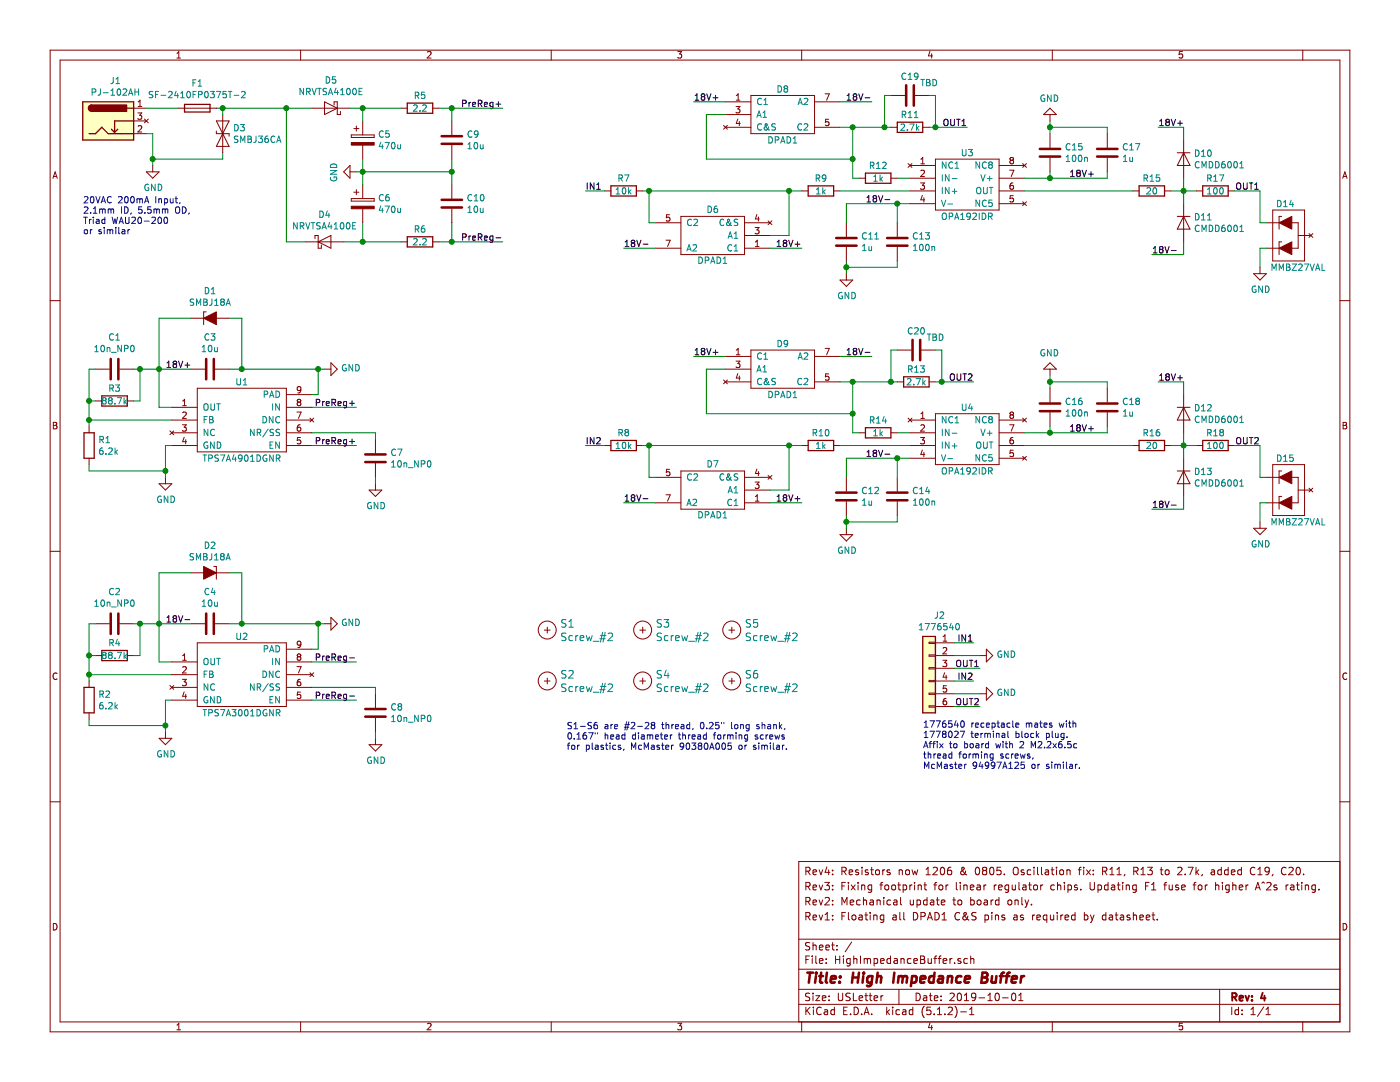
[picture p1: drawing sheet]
EESchema Schematic File Version 4
LIBS:HighImpedanceBuffer-cache
EELAYER 29 0
EELAYER END
$Descr USLetter 11000 8500
encoding utf-8
Sheet 1 1
Title "High Impedance Buffer"
Date "2019-10-01"
Rev "4"
Comp ""
Comment1 "Rev1: Floating all DPAD1 C&S pins as required by datasheet."
Comment2 "Rev2: Mechanical update to board only."
Comment3 "Rev3: Fixing footprint for linear regulator chips. Updating F1 fuse for higher A^2s rating."
Comment4 "Rev4: Resistors now 1206 & 0805. Oscillation fix: R11, R13 to 2.7k, added C19, C20."
$EndDescr
$Comp
L HighImpedanceBuffer:PJ-102AH J1
U 1 1
P 850 950
F 0 "J1" H 907 1267 50  0000 C CNN
F 1 "PJ-102AH" H 907 1176 50  0000 C CNN
F 2 "HighImpedanceBuffer:PJ-102AH" H 900 910 50  0001 C CNN
F 3 "~" H 900 910 50  0001 C CNN
	1    850  950 
	1    0    0    -1  
$EndComp
$Comp
L HighImpedanceBuffer:GND #PWR01
U 1 1
P 1200 1300
F 0 "#PWR01" H 1200 1050 50  0001 C CNN
F 1 "GND" H 1205 1127 50  0000 C CNN
F 2 "" H 1200 1300 50  0001 C CNN
F 3 "" H 1200 1300 50  0001 C CNN
	1    1200 1300
	1    0    0    -1  
$EndComp
Wire Wire Line
	1150 1050 1200 1050
Wire Wire Line
	1200 1050 1200 1250
Wire Wire Line
	1150 850  1400 850 
$Comp
L HighImpedanceBuffer:SMBJ36CA D3
U 1 1
P 1750 1050
F 0 "D3" V 1704 1129 50  0000 L CNN
F 1 "SMBJ36CA" V 1795 1129 50  0000 L CNN
F 2 "HighImpedanceBuffer:D_SMB_Bidir" H 1750 1050 50  0001 C CNN
F 3 "~" H 1750 1050 50  0001 C CNN
	1    1750 1050
	0    1    1    0   
$EndComp
Wire Wire Line
	1200 1250 1750 1250
Wire Wire Line
	1750 1250 1750 1200
Connection ~ 1200 1250
Wire Wire Line
	1200 1250 1200 1300
Wire Wire Line
	1700 850  1750 850 
Wire Wire Line
	1750 850  1750 900 
$Comp
L HighImpedanceBuffer:NRVTSA4100E D5
U 1 1
P 2600 850
F 0 "D5" H 2600 634 50  0000 C CNN
F 1 "NRVTSA4100E" H 2600 725 50  0000 C CNN
F 2 "HighImpedanceBuffer:D_SMA" H 2600 850 50  0001 C CNN
F 3 "~" H 2600 850 50  0001 C CNN
	1    2600 850 
	-1   0    0    1   
$EndComp
Wire Wire Line
	1750 850  2250 850 
Connection ~ 1750 850 
$Comp
L HighImpedanceBuffer:CP C5
U 1 1
P 2850 1100
F 0 "C5" H 2968 1146 50  0000 L CNN
F 1 "470u" H 2968 1055 50  0000 L CNN
F 2 "HighImpedanceBuffer:TG_J16" H 2888 950 50  0001 C CNN
F 3 "~" H 2850 1100 50  0001 C CNN
	1    2850 1100
	1    0    0    -1  
$EndComp
Wire Wire Line
	2750 850  2850 850 
Wire Wire Line
	2850 850  2850 950 
$Comp
L HighImpedanceBuffer:CP C6
U 1 1
P 2850 1600
F 0 "C6" H 2968 1646 50  0000 L CNN
F 1 "470u" H 2968 1555 50  0000 L CNN
F 2 "HighImpedanceBuffer:TG_J16" H 2888 1450 50  0001 C CNN
F 3 "~" H 2850 1600 50  0001 C CNN
	1    2850 1600
	1    0    0    -1  
$EndComp
$Comp
L HighImpedanceBuffer:GND #PWR06
U 1 1
P 2800 1350
F 0 "#PWR06" H 2800 1100 50  0001 C CNN
F 1 "GND" H 2805 1177 50  0000 C CNN
F 2 "" H 2800 1350 50  0001 C CNN
F 3 "" H 2800 1350 50  0001 C CNN
	1    2800 1350
	0    1    1    0   
$EndComp
$Comp
L HighImpedanceBuffer:NRVTSA4100E D4
U 1 1
P 2550 1900
F 0 "D4" H 2550 2116 50  0000 C CNN
F 1 "NRVTSA4100E" H 2550 2025 50  0000 C CNN
F 2 "HighImpedanceBuffer:D_SMA" H 2550 1900 50  0001 C CNN
F 3 "~" H 2550 1900 50  0001 C CNN
	1    2550 1900
	1    0    0    -1  
$EndComp
Wire Wire Line
	2850 1750 2850 1900
Wire Wire Line
	2850 1900 2700 1900
Wire Wire Line
	2400 1900 2250 1900
Wire Wire Line
	2250 1900 2250 850 
Connection ~ 2250 850 
Wire Wire Line
	2250 850  2450 850 
$Comp
L HighImpedanceBuffer:R R5
U 1 1
P 3300 850
F 0 "R5" V 3200 850 50  0000 C CNN
F 1 "2.2" V 3300 850 50  0000 C CNN
F 2 "HighImpedanceBuffer:R_1206" V 3230 850 50  0001 C CNN
F 3 "~" H 3300 850 50  0001 C CNN
	1    3300 850 
	0    1    1    0   
$EndComp
$Comp
L HighImpedanceBuffer:R R6
U 1 1
P 3300 1900
F 0 "R6" V 3200 1900 50  0000 C CNN
F 1 "2.2" V 3300 1900 50  0000 C CNN
F 2 "HighImpedanceBuffer:R_1206" V 3230 1900 50  0001 C CNN
F 3 "~" H 3300 1900 50  0001 C CNN
	1    3300 1900
	0    1    1    0   
$EndComp
Wire Wire Line
	3150 850  2850 850 
Connection ~ 2850 850 
Wire Wire Line
	3150 1900 2850 1900
Connection ~ 2850 1900
$Comp
L HighImpedanceBuffer:C C9
U 1 1
P 3550 1100
F 0 "C9" H 3665 1146 50  0000 L CNN
F 1 "10u" H 3665 1055 50  0000 L CNN
F 2 "HighImpedanceBuffer:C_2220" H 3588 950 50  0001 C CNN
F 3 "~" H 3550 1100 50  0001 C CNN
	1    3550 1100
	1    0    0    -1  
$EndComp
Wire Wire Line
	3450 850  3550 850 
Wire Wire Line
	3550 850  3550 950 
$Comp
L HighImpedanceBuffer:C C10
U 1 1
P 3550 1600
F 0 "C10" H 3665 1646 50  0000 L CNN
F 1 "10u" H 3665 1555 50  0000 L CNN
F 2 "HighImpedanceBuffer:C_2220" H 3588 1450 50  0001 C CNN
F 3 "~" H 3550 1600 50  0001 C CNN
	1    3550 1600
	1    0    0    -1  
$EndComp
Wire Wire Line
	3450 1900 3550 1900
Wire Wire Line
	3550 1900 3550 1750
$Comp
L HighImpedanceBuffer:TPS7A4901DGNR U1
U 1 1
P 1900 3350
F 0 "U1" H 1900 3700 50  0000 C CNN
F 1 "TPS7A4901DGNR" H 1900 3100 50  0000 C CNN
F 2 "HighImpedanceBuffer:MSOP-8-EP" H 1900 3350 50  0001 C CNN
F 3 "" H 1900 3350 50  0001 C CNN
	1    1900 3350
	1    0    0    -1  
$EndComp
Text Label 3950 850  2    50   ~ 0
PreReg+
Wire Wire Line
	3550 850  3950 850 
Connection ~ 3550 850 
Wire Wire Line
	3550 1900 3950 1900
Connection ~ 3550 1900
Text Label 3950 1900 2    50   ~ 0
PreReg-
$Comp
L HighImpedanceBuffer:C C7
U 1 1
P 2950 3600
F 0 "C7" H 3065 3646 50  0000 L CNN
F 1 "10n_NP0" H 3065 3555 50  0000 L CNN
F 2 "HighImpedanceBuffer:C_0603_HandSoldering" H 2988 3450 50  0001 C CNN
F 3 "~" H 2950 3600 50  0001 C CNN
	1    2950 3600
	1    0    0    -1  
$EndComp
Wire Wire Line
	2450 3500 2800 3500
Text Label 2800 3500 2    50   ~ 0
PreReg+
Wire Wire Line
	2450 3400 2950 3400
Wire Wire Line
	2950 3400 2950 3450
$Comp
L HighImpedanceBuffer:GND #PWR07
U 1 1
P 2950 3800
F 0 "#PWR07" H 2950 3550 50  0001 C CNN
F 1 "GND" H 2955 3627 50  0000 C CNN
F 2 "" H 2950 3800 50  0001 C CNN
F 3 "" H 2950 3800 50  0001 C CNN
	1    2950 3800
	1    0    0    -1  
$EndComp
Wire Wire Line
	2950 3750 2950 3800
Wire Wire Line
	2450 3200 2800 3200
Text Label 2800 3200 2    50   ~ 0
PreReg+
$Comp
L HighImpedanceBuffer:GND #PWR02
U 1 1
P 1300 3750
F 0 "#PWR02" H 1300 3500 50  0001 C CNN
F 1 "GND" H 1305 3577 50  0000 C CNN
F 2 "" H 1300 3750 50  0001 C CNN
F 3 "" H 1300 3750 50  0001 C CNN
	1    1300 3750
	1    0    0    -1  
$EndComp
Wire Wire Line
	1350 3500 1300 3500
Wire Wire Line
	1300 3500 1300 3700
$Comp
L HighImpedanceBuffer:R R3
U 1 1
P 900 3150
F 0 "R3" V 800 3150 50  0000 C CNN
F 1 "88.7k" V 900 3150 50  0000 C CNN
F 2 "HighImpedanceBuffer:R_0603_HandSoldering" V 830 3150 50  0001 C CNN
F 3 "~" H 900 3150 50  0001 C CNN
	1    900  3150
	0    1    1    0   
$EndComp
$Comp
L HighImpedanceBuffer:C C1
U 1 1
P 900 2900
F 0 "C1" V 648 2900 50  0000 C CNN
F 1 "10n_NP0" V 739 2900 50  0000 C CNN
F 2 "HighImpedanceBuffer:C_0603_HandSoldering" H 938 2750 50  0001 C CNN
F 3 "~" H 900 2900 50  0001 C CNN
	1    900  2900
	0    1    1    0   
$EndComp
Wire Wire Line
	1350 3200 1250 3200
Wire Wire Line
	1250 3200 1250 2900
Wire Wire Line
	1250 2900 1100 2900
Wire Wire Line
	1050 3150 1100 3150
Wire Wire Line
	1100 3150 1100 2900
Connection ~ 1100 2900
Wire Wire Line
	1100 2900 1050 2900
Wire Wire Line
	750  2900 700  2900
Wire Wire Line
	700  2900 700  3150
Wire Wire Line
	700  3300 1350 3300
Wire Wire Line
	750  3150 700  3150
Connection ~ 700  3150
Wire Wire Line
	700  3150 700  3300
$Comp
L HighImpedanceBuffer:R R1
U 1 1
P 700 3500
F 0 "R1" H 770 3546 50  0000 L CNN
F 1 "6.2k" H 770 3455 50  0000 L CNN
F 2 "HighImpedanceBuffer:R_0603_HandSoldering" V 630 3500 50  0001 C CNN
F 3 "~" H 700 3500 50  0001 C CNN
	1    700  3500
	1    0    0    -1  
$EndComp
Wire Wire Line
	700  3300 700  3350
Connection ~ 700  3300
Wire Wire Line
	700  3650 700  3700
Wire Wire Line
	700  3700 1300 3700
Connection ~ 1300 3700
Wire Wire Line
	1300 3700 1300 3750
$Comp
L HighImpedanceBuffer:C C3
U 1 1
P 1650 2900
F 0 "C3" V 1398 2900 50  0000 C CNN
F 1 "10u" V 1489 2900 50  0000 C CNN
F 2 "HighImpedanceBuffer:C_2220" H 1688 2750 50  0001 C CNN
F 3 "~" H 1650 2900 50  0001 C CNN
	1    1650 2900
	0    1    1    0   
$EndComp
$Comp
L HighImpedanceBuffer:GND #PWR04
U 1 1
P 2550 2900
F 0 "#PWR04" H 2550 2650 50  0001 C CNN
F 1 "GND" V 2555 2772 50  0000 R CNN
F 2 "" H 2550 2900 50  0001 C CNN
F 3 "" H 2550 2900 50  0001 C CNN
	1    2550 2900
	0    -1   -1   0   
$EndComp
Wire Wire Line
	2550 2900 2500 2900
Wire Wire Line
	1500 2900 1250 2900
Connection ~ 1250 2900
Text Label 1300 2900 0    50   ~ 0
18V+
$Comp
L HighImpedanceBuffer:C C8
U 1 1
P 2950 5600
F 0 "C8" H 3065 5646 50  0000 L CNN
F 1 "10n_NP0" H 3065 5555 50  0000 L CNN
F 2 "HighImpedanceBuffer:C_0603_HandSoldering" H 2988 5450 50  0001 C CNN
F 3 "~" H 2950 5600 50  0001 C CNN
	1    2950 5600
	1    0    0    -1  
$EndComp
Wire Wire Line
	2450 5500 2800 5500
Text Label 2800 5500 2    50   ~ 0
PreReg-
Wire Wire Line
	2450 5400 2950 5400
Wire Wire Line
	2950 5400 2950 5450
$Comp
L HighImpedanceBuffer:GND #PWR08
U 1 1
P 2950 5800
F 0 "#PWR08" H 2950 5550 50  0001 C CNN
F 1 "GND" H 2955 5627 50  0000 C CNN
F 2 "" H 2950 5800 50  0001 C CNN
F 3 "" H 2950 5800 50  0001 C CNN
	1    2950 5800
	1    0    0    -1  
$EndComp
Wire Wire Line
	2950 5750 2950 5800
Wire Wire Line
	2450 5200 2800 5200
Text Label 2800 5200 2    50   ~ 0
PreReg-
$Comp
L HighImpedanceBuffer:GND #PWR03
U 1 1
P 1300 5750
F 0 "#PWR03" H 1300 5500 50  0001 C CNN
F 1 "GND" H 1305 5577 50  0000 C CNN
F 2 "" H 1300 5750 50  0001 C CNN
F 3 "" H 1300 5750 50  0001 C CNN
	1    1300 5750
	1    0    0    -1  
$EndComp
Wire Wire Line
	1350 5500 1300 5500
Wire Wire Line
	1300 5500 1300 5700
$Comp
L HighImpedanceBuffer:R R4
U 1 1
P 900 5150
F 0 "R4" V 800 5150 50  0000 C CNN
F 1 "88.7k" V 900 5150 50  0000 C CNN
F 2 "HighImpedanceBuffer:R_0603_HandSoldering" V 830 5150 50  0001 C CNN
F 3 "~" H 900 5150 50  0001 C CNN
	1    900  5150
	0    1    1    0   
$EndComp
$Comp
L HighImpedanceBuffer:C C2
U 1 1
P 900 4900
F 0 "C2" V 648 4900 50  0000 C CNN
F 1 "10n_NP0" V 739 4900 50  0000 C CNN
F 2 "HighImpedanceBuffer:C_0603_HandSoldering" H 938 4750 50  0001 C CNN
F 3 "~" H 900 4900 50  0001 C CNN
	1    900  4900
	0    1    1    0   
$EndComp
Wire Wire Line
	1350 5200 1250 5200
Wire Wire Line
	1250 5200 1250 4900
Wire Wire Line
	1250 4900 1100 4900
Wire Wire Line
	1050 5150 1100 5150
Wire Wire Line
	1100 5150 1100 4900
Connection ~ 1100 4900
Wire Wire Line
	1100 4900 1050 4900
Wire Wire Line
	750  4900 700  4900
Wire Wire Line
	700  4900 700  5150
Wire Wire Line
	700  5300 1350 5300
Wire Wire Line
	750  5150 700  5150
Connection ~ 700  5150
Wire Wire Line
	700  5150 700  5300
$Comp
L HighImpedanceBuffer:R R2
U 1 1
P 700 5500
F 0 "R2" H 770 5546 50  0000 L CNN
F 1 "6.2k" H 770 5455 50  0000 L CNN
F 2 "HighImpedanceBuffer:R_0603_HandSoldering" V 630 5500 50  0001 C CNN
F 3 "~" H 700 5500 50  0001 C CNN
	1    700  5500
	1    0    0    -1  
$EndComp
Wire Wire Line
	700  5300 700  5350
Connection ~ 700  5300
Wire Wire Line
	700  5650 700  5700
Wire Wire Line
	700  5700 1300 5700
Connection ~ 1300 5700
Wire Wire Line
	1300 5700 1300 5750
$Comp
L HighImpedanceBuffer:C C4
U 1 1
P 1650 4900
F 0 "C4" V 1398 4900 50  0000 C CNN
F 1 "10u" V 1489 4900 50  0000 C CNN
F 2 "HighImpedanceBuffer:C_2220" H 1688 4750 50  0001 C CNN
F 3 "~" H 1650 4900 50  0001 C CNN
	1    1650 4900
	0    1    1    0   
$EndComp
$Comp
L HighImpedanceBuffer:GND #PWR05
U 1 1
P 2550 4900
F 0 "#PWR05" H 2550 4650 50  0001 C CNN
F 1 "GND" V 2555 4772 50  0000 R CNN
F 2 "" H 2550 4900 50  0001 C CNN
F 3 "" H 2550 4900 50  0001 C CNN
	1    2550 4900
	0    -1   -1   0   
$EndComp
Wire Wire Line
	2550 4900 2500 4900
Wire Wire Line
	1500 4900 1250 4900
Connection ~ 1250 4900
Text Label 1300 4900 0    50   ~ 0
18V-
Text Notes 650  1850 0    50   ~ 0
20VAC 200mA Input,\n2.1mm ID, 5.5mm OD,\nTriad WAU20-200\nor similar
$Comp
L HighImpedanceBuffer:OPA192IDR U3
U 1 1
P 7600 1450
F 0 "U3" H 7600 1700 50  0000 C CNN
F 1 "OPA192IDR" H 7600 1200 50  0000 C CNN
F 2 "HighImpedanceBuffer:SOIC-8_3.9x4.9mm_Pitch1.27mm" H 7600 1450 50  0001 C CNN
F 3 "" H 7600 1450 50  0001 C CNN
	1    7600 1450
	1    0    0    -1  
$EndComp
$Comp
L HighImpedanceBuffer:SMBJ18A D1
U 1 1
P 1650 2500
F 0 "D1" H 1650 2716 50  0000 C CNN
F 1 "SMBJ18A" H 1650 2625 50  0000 C CNN
F 2 "HighImpedanceBuffer:D_SMB" H 1650 2500 50  0001 C CNN
F 3 "~" H 1650 2500 50  0001 C CNN
	1    1650 2500
	1    0    0    -1  
$EndComp
Wire Wire Line
	1500 2500 1250 2500
Wire Wire Line
	1250 2500 1250 2900
Wire Wire Line
	1800 2500 1900 2500
Wire Wire Line
	1900 2500 1900 2900
Connection ~ 1900 2900
Wire Wire Line
	1900 2900 1800 2900
$Comp
L HighImpedanceBuffer:SMBJ18A D2
U 1 1
P 1650 4500
F 0 "D2" H 1650 4716 50  0000 C CNN
F 1 "SMBJ18A" H 1650 4625 50  0000 C CNN
F 2 "HighImpedanceBuffer:D_SMB" H 1650 4500 50  0001 C CNN
F 3 "~" H 1650 4500 50  0001 C CNN
	1    1650 4500
	-1   0    0    -1  
$EndComp
Wire Wire Line
	1500 4500 1250 4500
Wire Wire Line
	1250 4500 1250 4900
Wire Wire Line
	1800 4500 1900 4500
Wire Wire Line
	1900 4500 1900 4900
Connection ~ 1900 4900
Wire Wire Line
	1900 4900 1800 4900
$Comp
L HighImpedanceBuffer:C C13
U 1 1
P 7050 1900
F 0 "C13" H 7165 1946 50  0000 L CNN
F 1 "100n" H 7165 1855 50  0000 L CNN
F 2 "HighImpedanceBuffer:C_0805_HandSoldering" H 7088 1750 50  0001 C CNN
F 3 "~" H 7050 1900 50  0001 C CNN
	1    7050 1900
	1    0    0    -1  
$EndComp
$Comp
L HighImpedanceBuffer:C C11
U 1 1
P 6650 1900
F 0 "C11" H 6765 1946 50  0000 L CNN
F 1 "1u" H 6765 1855 50  0000 L CNN
F 2 "HighImpedanceBuffer:C_1206" H 6688 1750 50  0001 C CNN
F 3 "~" H 6650 1900 50  0001 C CNN
	1    6650 1900
	1    0    0    -1  
$EndComp
$Comp
L HighImpedanceBuffer:GND #PWR013
U 1 1
P 6650 2150
F 0 "#PWR013" H 6650 1900 50  0001 C CNN
F 1 "GND" H 6655 1977 50  0000 C CNN
F 2 "" H 6650 2150 50  0001 C CNN
F 3 "" H 6650 2150 50  0001 C CNN
	1    6650 2150
	1    0    0    -1  
$EndComp
Wire Wire Line
	6650 2050 6650 2100
Wire Wire Line
	6650 2100 7050 2100
Wire Wire Line
	7050 2100 7050 2050
Connection ~ 6650 2100
Wire Wire Line
	6650 2100 6650 2150
Wire Wire Line
	7150 1600 7050 1600
Wire Wire Line
	6650 1600 6650 1750
Wire Wire Line
	7050 1750 7050 1600
Connection ~ 7050 1600
Wire Wire Line
	7050 1600 6650 1600
Text Label 6800 1600 0    50   ~ 0
18V-
$Comp
L HighImpedanceBuffer:C C15
U 1 1
P 8250 1200
F 0 "C15" H 8365 1246 50  0000 L CNN
F 1 "100n" H 8365 1155 50  0000 L CNN
F 2 "HighImpedanceBuffer:C_0805_HandSoldering" H 8288 1050 50  0001 C CNN
F 3 "~" H 8250 1200 50  0001 C CNN
	1    8250 1200
	1    0    0    -1  
$EndComp
$Comp
L HighImpedanceBuffer:C C17
U 1 1
P 8700 1200
F 0 "C17" H 8815 1246 50  0000 L CNN
F 1 "1u" H 8815 1155 50  0000 L CNN
F 2 "HighImpedanceBuffer:C_1206" H 8738 1050 50  0001 C CNN
F 3 "~" H 8700 1200 50  0001 C CNN
	1    8700 1200
	1    0    0    -1  
$EndComp
Wire Wire Line
	8050 1400 8250 1400
Wire Wire Line
	8700 1400 8700 1350
Wire Wire Line
	8250 1350 8250 1400
Connection ~ 8250 1400
Wire Wire Line
	8250 1400 8700 1400
$Comp
L HighImpedanceBuffer:GND #PWR017
U 1 1
P 8250 950
F 0 "#PWR017" H 8250 700 50  0001 C CNN
F 1 "GND" H 8255 777 50  0000 C CNN
F 2 "" H 8250 950 50  0001 C CNN
F 3 "" H 8250 950 50  0001 C CNN
	1    8250 950 
	-1   0    0    1   
$EndComp
Wire Wire Line
	8250 950  8250 1000
Wire Wire Line
	8250 1000 8700 1000
Wire Wire Line
	8700 1000 8700 1050
Connection ~ 8250 1000
Wire Wire Line
	8250 1000 8250 1050
Text Label 8400 1400 0    50   ~ 0
18V+
$Comp
L HighImpedanceBuffer:R R9
U 1 1
P 6450 1500
F 0 "R9" V 6350 1500 50  0000 C CNN
F 1 "1k" V 6450 1500 50  0000 C CNN
F 2 "HighImpedanceBuffer:R_0805_HandSoldering" V 6380 1500 50  0001 C CNN
F 3 "~" H 6450 1500 50  0001 C CNN
	1    6450 1500
	0    1    1    0   
$EndComp
Wire Wire Line
	6600 1500 7150 1500
$Comp
L HighImpedanceBuffer:DPAD1 D6
U 1 1
P 5600 1850
F 0 "D6" H 5600 1650 50  0000 C CNN
F 1 "DPAD1" H 5600 2050 50  0000 C CNN
F 2 "HighImpedanceBuffer:TO-78-5" H 5600 1850 50  0001 C CNN
F 3 "" H 5600 1850 50  0001 C CNN
	1    5600 1850
	-1   0    0    1   
$EndComp
Wire Wire Line
	6050 1850 6200 1850
Wire Wire Line
	6200 1850 6200 1500
Wire Wire Line
	6200 1500 6300 1500
Wire Wire Line
	6200 1500 5100 1500
Wire Wire Line
	5100 1500 5100 1750
Wire Wire Line
	5100 1750 5150 1750
Connection ~ 6200 1500
Text Label 6300 1950 2    50   ~ 0
18V+
Wire Wire Line
	6300 1950 6050 1950
Text Label 4900 1950 0    50   ~ 0
18V-
Wire Wire Line
	4900 1950 5150 1950
$Comp
L HighImpedanceBuffer:R R7
U 1 1
P 4900 1500
F 0 "R7" V 4800 1500 50  0000 C CNN
F 1 "10k" V 4900 1500 50  0000 C CNN
F 2 "HighImpedanceBuffer:R_1206" V 4830 1500 50  0001 C CNN
F 3 "~" H 4900 1500 50  0001 C CNN
	1    4900 1500
	0    1    1    0   
$EndComp
Wire Wire Line
	5050 1500 5100 1500
Connection ~ 5100 1500
Wire Wire Line
	4750 1500 4600 1500
Text Label 4600 1500 0    50   ~ 0
IN1
$Comp
L HighImpedanceBuffer:R R12
U 1 1
P 6900 1400
F 0 "R12" V 6800 1400 50  0000 C CNN
F 1 "1k" V 6900 1400 50  0000 C CNN
F 2 "HighImpedanceBuffer:R_0805_HandSoldering" V 6830 1400 50  0001 C CNN
F 3 "~" H 6900 1400 50  0001 C CNN
	1    6900 1400
	0    1    1    0   
$EndComp
Wire Wire Line
	7050 1400 7150 1400
$Comp
L HighImpedanceBuffer:DPAD1 D8
U 1 1
P 6150 900
F 0 "D8" H 6150 1100 50  0000 C CNN
F 1 "DPAD1" H 6150 700 50  0000 C CNN
F 2 "HighImpedanceBuffer:TO-78-5" H 6150 900 50  0001 C CNN
F 3 "" H 6150 900 50  0001 C CNN
	1    6150 900 
	1    0    0    -1  
$EndComp
Wire Wire Line
	6600 1000 6700 1000
Wire Wire Line
	6700 1000 6700 1250
Wire Wire Line
	6700 1400 6750 1400
Wire Wire Line
	5700 900  5550 900 
Wire Wire Line
	5550 900  5550 1250
Wire Wire Line
	5550 1250 6700 1250
Connection ~ 6700 1250
Wire Wire Line
	6700 1250 6700 1400
$Comp
L HighImpedanceBuffer:R R11
U 1 1
P 7150 1000
F 0 "R11" V 7050 1000 50  0000 C CNN
F 1 "2.7k" V 7150 1000 50  0000 C CNN
F 2 "HighImpedanceBuffer:R_1206" V 7080 1000 50  0001 C CNN
F 3 "~" H 7150 1000 50  0001 C CNN
	1    7150 1000
	0    1    1    0   
$EndComp
Wire Wire Line
	7000 1000 6950 1000
Connection ~ 6700 1000
Wire Wire Line
	7300 1000 7350 1000
Text Label 7600 1000 2    50   ~ 0
OUT1
Text Label 5450 800  0    50   ~ 0
18V+
Wire Wire Line
	5450 800  5700 800 
Text Label 6850 800  2    50   ~ 0
18V-
Wire Wire Line
	6850 800  6600 800 
$Comp
L HighImpedanceBuffer:R R15
U 1 1
P 9050 1500
F 0 "R15" V 8950 1500 50  0000 C CNN
F 1 "20" V 9050 1500 50  0000 C CNN
F 2 "HighImpedanceBuffer:R_0805_HandSoldering" V 8980 1500 50  0001 C CNN
F 3 "~" H 9050 1500 50  0001 C CNN
	1    9050 1500
	0    1    1    0   
$EndComp
Wire Wire Line
	8050 1500 8900 1500
$Comp
L HighImpedanceBuffer:CMDD6001 D10
U 1 1
P 9300 1250
F 0 "D10" V 9254 1329 50  0000 L CNN
F 1 "CMDD6001" V 9345 1329 50  0000 L CNN
F 2 "HighImpedanceBuffer:D_SOD-323_HandSoldering" H 9300 1250 50  0001 C CNN
F 3 "~" H 9300 1250 50  0001 C CNN
	1    9300 1250
	0    1    1    0   
$EndComp
$Comp
L HighImpedanceBuffer:CMDD6001 D11
U 1 1
P 9300 1750
F 0 "D11" V 9254 1829 50  0000 L CNN
F 1 "CMDD6001" V 9345 1829 50  0000 L CNN
F 2 "HighImpedanceBuffer:D_SOD-323_HandSoldering" H 9300 1750 50  0001 C CNN
F 3 "~" H 9300 1750 50  0001 C CNN
	1    9300 1750
	0    1    1    0   
$EndComp
Wire Wire Line
	9300 1600 9300 1500
Wire Wire Line
	9300 1500 9200 1500
Wire Wire Line
	9300 1500 9300 1400
Connection ~ 9300 1500
$Comp
L HighImpedanceBuffer:R R17
U 1 1
P 9550 1500
F 0 "R17" V 9450 1500 50  0000 C CNN
F 1 "100" V 9550 1500 50  0000 C CNN
F 2 "HighImpedanceBuffer:R_1206" V 9480 1500 50  0001 C CNN
F 3 "~" H 9550 1500 50  0001 C CNN
	1    9550 1500
	0    1    1    0   
$EndComp
Wire Wire Line
	9400 1500 9300 1500
$Comp
L HighImpedanceBuffer:MMBZ27VAL D14
U 1 1
P 10100 1850
F 0 "D14" H 10100 2100 50  0000 C CNN
F 1 "MMBZ27VAL" H 10000 1600 50  0000 C CNN
F 2 "HighImpedanceBuffer:SOT-23" H 10000 2100 50  0001 C CNN
F 3 "https://en.wikipedia.org/wiki/Zener_diode" H 10000 2100 50  0001 C CNN
	1    10100 1850
	-1   0    0    -1  
$EndComp
Wire Wire Line
	9700 1500 9900 1500
Wire Wire Line
	9900 1500 9900 1750
Wire Wire Line
	9900 1750 9950 1750
Wire Wire Line
	9950 1950 9900 1950
$Comp
L HighImpedanceBuffer:GND #PWR019
U 1 1
P 9900 2100
F 0 "#PWR019" H 9900 1850 50  0001 C CNN
F 1 "GND" H 9905 1927 50  0000 C CNN
F 2 "" H 9900 2100 50  0001 C CNN
F 3 "" H 9900 2100 50  0001 C CNN
	1    9900 2100
	1    0    0    -1  
$EndComp
Wire Wire Line
	9900 1950 9900 2100
Text Label 9900 1500 2    50   ~ 0
OUT1
Text Label 9050 2000 0    50   ~ 0
18V-
Wire Wire Line
	9050 2000 9300 2000
Wire Wire Line
	9300 2000 9300 1900
Text Label 9100 1000 0    50   ~ 0
18V+
Wire Wire Line
	9100 1000 9300 1000
Wire Wire Line
	9300 1000 9300 1100
$Comp
L HighImpedanceBuffer:OPA192IDR U4
U 1 1
P 7600 3450
F 0 "U4" H 7600 3700 50  0000 C CNN
F 1 "OPA192IDR" H 7600 3200 50  0000 C CNN
F 2 "HighImpedanceBuffer:SOIC-8_3.9x4.9mm_Pitch1.27mm" H 7600 3450 50  0001 C CNN
F 3 "" H 7600 3450 50  0001 C CNN
	1    7600 3450
	1    0    0    -1  
$EndComp
$Comp
L HighImpedanceBuffer:C C14
U 1 1
P 7050 3900
F 0 "C14" H 7165 3946 50  0000 L CNN
F 1 "100n" H 7165 3855 50  0000 L CNN
F 2 "HighImpedanceBuffer:C_0805_HandSoldering" H 7088 3750 50  0001 C CNN
F 3 "~" H 7050 3900 50  0001 C CNN
	1    7050 3900
	1    0    0    -1  
$EndComp
$Comp
L HighImpedanceBuffer:C C12
U 1 1
P 6650 3900
F 0 "C12" H 6765 3946 50  0000 L CNN
F 1 "1u" H 6765 3855 50  0000 L CNN
F 2 "HighImpedanceBuffer:C_1206" H 6688 3750 50  0001 C CNN
F 3 "~" H 6650 3900 50  0001 C CNN
	1    6650 3900
	1    0    0    -1  
$EndComp
$Comp
L HighImpedanceBuffer:GND #PWR014
U 1 1
P 6650 4150
F 0 "#PWR014" H 6650 3900 50  0001 C CNN
F 1 "GND" H 6655 3977 50  0000 C CNN
F 2 "" H 6650 4150 50  0001 C CNN
F 3 "" H 6650 4150 50  0001 C CNN
	1    6650 4150
	1    0    0    -1  
$EndComp
Wire Wire Line
	6650 4050 6650 4100
Wire Wire Line
	6650 4100 7050 4100
Wire Wire Line
	7050 4100 7050 4050
Connection ~ 6650 4100
Wire Wire Line
	6650 4100 6650 4150
Wire Wire Line
	7150 3600 7050 3600
Wire Wire Line
	6650 3600 6650 3750
Wire Wire Line
	7050 3750 7050 3600
Connection ~ 7050 3600
Wire Wire Line
	7050 3600 6650 3600
Text Label 6800 3600 0    50   ~ 0
18V-
$Comp
L HighImpedanceBuffer:C C16
U 1 1
P 8250 3200
F 0 "C16" H 8365 3246 50  0000 L CNN
F 1 "100n" H 8365 3155 50  0000 L CNN
F 2 "HighImpedanceBuffer:C_0805_HandSoldering" H 8288 3050 50  0001 C CNN
F 3 "~" H 8250 3200 50  0001 C CNN
	1    8250 3200
	1    0    0    -1  
$EndComp
$Comp
L HighImpedanceBuffer:C C18
U 1 1
P 8700 3200
F 0 "C18" H 8815 3246 50  0000 L CNN
F 1 "1u" H 8815 3155 50  0000 L CNN
F 2 "HighImpedanceBuffer:C_1206" H 8738 3050 50  0001 C CNN
F 3 "~" H 8700 3200 50  0001 C CNN
	1    8700 3200
	1    0    0    -1  
$EndComp
Wire Wire Line
	8050 3400 8250 3400
Wire Wire Line
	8700 3400 8700 3350
Wire Wire Line
	8250 3350 8250 3400
Connection ~ 8250 3400
Wire Wire Line
	8250 3400 8700 3400
$Comp
L HighImpedanceBuffer:GND #PWR018
U 1 1
P 8250 2950
F 0 "#PWR018" H 8250 2700 50  0001 C CNN
F 1 "GND" H 8255 2777 50  0000 C CNN
F 2 "" H 8250 2950 50  0001 C CNN
F 3 "" H 8250 2950 50  0001 C CNN
	1    8250 2950
	-1   0    0    1   
$EndComp
Wire Wire Line
	8250 2950 8250 3000
Wire Wire Line
	8250 3000 8700 3000
Wire Wire Line
	8700 3000 8700 3050
Connection ~ 8250 3000
Wire Wire Line
	8250 3000 8250 3050
Text Label 8400 3400 0    50   ~ 0
18V+
$Comp
L HighImpedanceBuffer:R R10
U 1 1
P 6450 3500
F 0 "R10" V 6350 3500 50  0000 C CNN
F 1 "1k" V 6450 3500 50  0000 C CNN
F 2 "HighImpedanceBuffer:R_0805_HandSoldering" V 6380 3500 50  0001 C CNN
F 3 "~" H 6450 3500 50  0001 C CNN
	1    6450 3500
	0    1    1    0   
$EndComp
Wire Wire Line
	6600 3500 7150 3500
$Comp
L HighImpedanceBuffer:DPAD1 D7
U 1 1
P 5600 3850
F 0 "D7" H 5600 3650 50  0000 C CNN
F 1 "DPAD1" H 5600 4050 50  0000 C CNN
F 2 "HighImpedanceBuffer:TO-78-5" H 5600 3850 50  0001 C CNN
F 3 "" H 5600 3850 50  0001 C CNN
	1    5600 3850
	-1   0    0    1   
$EndComp
Wire Wire Line
	6050 3850 6200 3850
Wire Wire Line
	6200 3850 6200 3500
Wire Wire Line
	6200 3500 6300 3500
Wire Wire Line
	6200 3500 5100 3500
Wire Wire Line
	5100 3500 5100 3750
Wire Wire Line
	5100 3750 5150 3750
Connection ~ 6200 3500
Text Label 6300 3950 2    50   ~ 0
18V+
Wire Wire Line
	6300 3950 6050 3950
Text Label 4900 3950 0    50   ~ 0
18V-
Wire Wire Line
	4900 3950 5150 3950
$Comp
L HighImpedanceBuffer:R R8
U 1 1
P 4900 3500
F 0 "R8" V 4800 3500 50  0000 C CNN
F 1 "10k" V 4900 3500 50  0000 C CNN
F 2 "HighImpedanceBuffer:R_1206" V 4830 3500 50  0001 C CNN
F 3 "~" H 4900 3500 50  0001 C CNN
	1    4900 3500
	0    1    1    0   
$EndComp
Wire Wire Line
	5050 3500 5100 3500
Connection ~ 5100 3500
Wire Wire Line
	4750 3500 4600 3500
Text Label 4600 3500 0    50   ~ 0
IN2
$Comp
L HighImpedanceBuffer:R R14
U 1 1
P 6900 3400
F 0 "R14" V 6800 3400 50  0000 C CNN
F 1 "1k" V 6900 3400 50  0000 C CNN
F 2 "HighImpedanceBuffer:R_0805_HandSoldering" V 6830 3400 50  0001 C CNN
F 3 "~" H 6900 3400 50  0001 C CNN
	1    6900 3400
	0    1    1    0   
$EndComp
Wire Wire Line
	7050 3400 7150 3400
$Comp
L HighImpedanceBuffer:DPAD1 D9
U 1 1
P 6150 2900
F 0 "D9" H 6150 3100 50  0000 C CNN
F 1 "DPAD1" H 6150 2700 50  0000 C CNN
F 2 "HighImpedanceBuffer:TO-78-5" H 6150 2900 50  0001 C CNN
F 3 "" H 6150 2900 50  0001 C CNN
	1    6150 2900
	1    0    0    -1  
$EndComp
Wire Wire Line
	6600 3000 6700 3000
Wire Wire Line
	6700 3000 6700 3250
Wire Wire Line
	6700 3400 6750 3400
Wire Wire Line
	5700 2900 5550 2900
Wire Wire Line
	5550 2900 5550 3250
Wire Wire Line
	5550 3250 6700 3250
Connection ~ 6700 3250
Wire Wire Line
	6700 3250 6700 3400
$Comp
L HighImpedanceBuffer:R R13
U 1 1
P 7200 3000
F 0 "R13" V 7100 3000 50  0000 C CNN
F 1 "2.7k" V 7200 3000 50  0000 C CNN
F 2 "HighImpedanceBuffer:R_1206" V 7130 3000 50  0001 C CNN
F 3 "~" H 7200 3000 50  0001 C CNN
	1    7200 3000
	0    1    1    0   
$EndComp
Wire Wire Line
	7050 3000 7000 3000
Connection ~ 6700 3000
Wire Wire Line
	7350 3000 7400 3000
Text Label 7650 3000 2    50   ~ 0
OUT2
Text Label 5450 2800 0    50   ~ 0
18V+
Wire Wire Line
	5450 2800 5700 2800
Text Label 6850 2800 2    50   ~ 0
18V-
Wire Wire Line
	6850 2800 6600 2800
$Comp
L HighImpedanceBuffer:R R16
U 1 1
P 9050 3500
F 0 "R16" V 8950 3500 50  0000 C CNN
F 1 "20" V 9050 3500 50  0000 C CNN
F 2 "HighImpedanceBuffer:R_0805_HandSoldering" V 8980 3500 50  0001 C CNN
F 3 "~" H 9050 3500 50  0001 C CNN
	1    9050 3500
	0    1    1    0   
$EndComp
Wire Wire Line
	8050 3500 8900 3500
$Comp
L HighImpedanceBuffer:CMDD6001 D12
U 1 1
P 9300 3250
F 0 "D12" V 9254 3329 50  0000 L CNN
F 1 "CMDD6001" V 9345 3329 50  0000 L CNN
F 2 "HighImpedanceBuffer:D_SOD-323_HandSoldering" H 9300 3250 50  0001 C CNN
F 3 "~" H 9300 3250 50  0001 C CNN
	1    9300 3250
	0    1    1    0   
$EndComp
$Comp
L HighImpedanceBuffer:CMDD6001 D13
U 1 1
P 9300 3750
F 0 "D13" V 9254 3829 50  0000 L CNN
F 1 "CMDD6001" V 9345 3829 50  0000 L CNN
F 2 "HighImpedanceBuffer:D_SOD-323_HandSoldering" H 9300 3750 50  0001 C CNN
F 3 "~" H 9300 3750 50  0001 C CNN
	1    9300 3750
	0    1    1    0   
$EndComp
Wire Wire Line
	9300 3600 9300 3500
Wire Wire Line
	9300 3500 9200 3500
Wire Wire Line
	9300 3500 9300 3400
Connection ~ 9300 3500
$Comp
L HighImpedanceBuffer:R R18
U 1 1
P 9550 3500
F 0 "R18" V 9450 3500 50  0000 C CNN
F 1 "100" V 9550 3500 50  0000 C CNN
F 2 "HighImpedanceBuffer:R_1206" V 9480 3500 50  0001 C CNN
F 3 "~" H 9550 3500 50  0001 C CNN
	1    9550 3500
	0    1    1    0   
$EndComp
Wire Wire Line
	9400 3500 9300 3500
$Comp
L HighImpedanceBuffer:MMBZ27VAL D15
U 1 1
P 10100 3850
F 0 "D15" H 10100 4100 50  0000 C CNN
F 1 "MMBZ27VAL" H 10000 3600 50  0000 C CNN
F 2 "HighImpedanceBuffer:SOT-23" H 10000 4100 50  0001 C CNN
F 3 "https://en.wikipedia.org/wiki/Zener_diode" H 10000 4100 50  0001 C CNN
	1    10100 3850
	-1   0    0    -1  
$EndComp
Wire Wire Line
	9700 3500 9900 3500
Wire Wire Line
	9900 3500 9900 3750
Wire Wire Line
	9900 3750 9950 3750
Wire Wire Line
	9950 3950 9900 3950
$Comp
L HighImpedanceBuffer:GND #PWR020
U 1 1
P 9900 4100
F 0 "#PWR020" H 9900 3850 50  0001 C CNN
F 1 "GND" H 9905 3927 50  0000 C CNN
F 2 "" H 9900 4100 50  0001 C CNN
F 3 "" H 9900 4100 50  0001 C CNN
	1    9900 4100
	1    0    0    -1  
$EndComp
Wire Wire Line
	9900 3950 9900 4100
Text Label 9900 3500 2    50   ~ 0
OUT2
Text Label 9050 4000 0    50   ~ 0
18V-
Wire Wire Line
	9050 4000 9300 4000
Wire Wire Line
	9300 4000 9300 3900
Text Label 9100 3000 0    50   ~ 0
18V+
Wire Wire Line
	9100 3000 9300 3000
Wire Wire Line
	9300 3000 9300 3100
$Comp
L HighImpedanceBuffer:1776540 J2
U 1 1
P 7300 5250
F 0 "J2" H 7218 5667 50  0000 C CNN
F 1 "1776540" H 7218 5576 50  0000 C CNN
F 2 "HighImpedanceBuffer:1776540" H 7300 5250 50  0001 C CNN
F 3 "~" H 7300 5250 50  0001 C CNN
	1    7300 5250
	-1   0    0    -1  
$EndComp
Wire Wire Line
	7500 5050 7650 5050
$Comp
L HighImpedanceBuffer:GND #PWR015
U 1 1
P 7700 5150
F 0 "#PWR015" H 7700 4900 50  0001 C CNN
F 1 "GND" V 7705 5022 50  0000 R CNN
F 2 "" H 7700 5150 50  0001 C CNN
F 3 "" H 7700 5150 50  0001 C CNN
	1    7700 5150
	0    -1   -1   0   
$EndComp
Wire Wire Line
	7700 5150 7500 5150
$Comp
L HighImpedanceBuffer:GND #PWR016
U 1 1
P 7700 5450
F 0 "#PWR016" H 7700 5200 50  0001 C CNN
F 1 "GND" V 7705 5322 50  0000 R CNN
F 2 "" H 7700 5450 50  0001 C CNN
F 3 "" H 7700 5450 50  0001 C CNN
	1    7700 5450
	0    -1   -1   0   
$EndComp
Wire Wire Line
	7700 5450 7500 5450
Wire Wire Line
	7500 5250 7700 5250
Wire Wire Line
	7500 5350 7650 5350
Wire Wire Line
	7500 5550 7700 5550
Text Label 7650 5050 2    50   ~ 0
IN1
Text Label 7700 5250 2    50   ~ 0
OUT1
Text Label 7650 5350 2    50   ~ 0
IN2
Text Label 7700 5550 2    50   ~ 0
OUT2
Wire Wire Line
	2450 3100 2500 3100
Wire Wire Line
	2500 3100 2500 2900
Connection ~ 2500 2900
Wire Wire Line
	2500 2900 1900 2900
Wire Wire Line
	2450 5100 2500 5100
Wire Wire Line
	2500 5100 2500 4900
Connection ~ 2500 4900
Wire Wire Line
	2500 4900 1900 4900
Wire Wire Line
	2850 1250 2850 1350
Wire Wire Line
	2800 1350 2850 1350
Connection ~ 2850 1350
Wire Wire Line
	2850 1350 2850 1450
Wire Wire Line
	3550 1250 3550 1350
Wire Wire Line
	2850 1350 3550 1350
Connection ~ 3550 1350
Wire Wire Line
	3550 1350 3550 1450
Text Notes 7250 6050 0    50   ~ 0
1776540 receptacle mates with\n1778027 terminal block plug.\nAffix to board with 2 M2.2x6.5c\nthread forming screws,\nMcMaster 94997A125 or similar.\n
$Comp
L HighImpedanceBuffer:Screw_#2 S1
U 1 1
P 4300 4950
F 0 "S1" H 4399 5003 60  0000 L CNN
F 1 "Screw_#2" H 4399 4897 60  0000 L CNN
F 2 "HighImpedanceBuffer:Screw_#2" H 4300 4950 60  0001 C CNN
F 3 "" H 4300 4950 60  0001 C CNN
	1    4300 4950
	1    0    0    -1  
$EndComp
$Comp
L HighImpedanceBuffer:Screw_#2 S3
U 1 1
P 5050 4950
F 0 "S3" H 5149 5003 60  0000 L CNN
F 1 "Screw_#2" H 5149 4897 60  0000 L CNN
F 2 "HighImpedanceBuffer:Screw_#2" H 5050 4950 60  0001 C CNN
F 3 "" H 5050 4950 60  0001 C CNN
	1    5050 4950
	1    0    0    -1  
$EndComp
$Comp
L HighImpedanceBuffer:Screw_#2 S5
U 1 1
P 5750 4950
F 0 "S5" H 5849 5003 60  0000 L CNN
F 1 "Screw_#2" H 5849 4897 60  0000 L CNN
F 2 "HighImpedanceBuffer:Screw_#2" H 5750 4950 60  0001 C CNN
F 3 "" H 5750 4950 60  0001 C CNN
	1    5750 4950
	1    0    0    -1  
$EndComp
$Comp
L HighImpedanceBuffer:Screw_#2 S2
U 1 1
P 4300 5350
F 0 "S2" H 4399 5403 60  0000 L CNN
F 1 "Screw_#2" H 4399 5297 60  0000 L CNN
F 2 "HighImpedanceBuffer:Screw_#2" H 4300 5350 60  0001 C CNN
F 3 "" H 4300 5350 60  0001 C CNN
	1    4300 5350
	1    0    0    -1  
$EndComp
$Comp
L HighImpedanceBuffer:Screw_#2 S4
U 1 1
P 5050 5350
F 0 "S4" H 5149 5403 60  0000 L CNN
F 1 "Screw_#2" H 5149 5297 60  0000 L CNN
F 2 "HighImpedanceBuffer:Screw_#2" H 5050 5350 60  0001 C CNN
F 3 "" H 5050 5350 60  0001 C CNN
	1    5050 5350
	1    0    0    -1  
$EndComp
$Comp
L HighImpedanceBuffer:Screw_#2 S6
U 1 1
P 5750 5350
F 0 "S6" H 5849 5403 60  0000 L CNN
F 1 "Screw_#2" H 5849 5297 60  0000 L CNN
F 2 "HighImpedanceBuffer:Screw_#2" H 5750 5350 60  0001 C CNN
F 3 "" H 5750 5350 60  0001 C CNN
	1    5750 5350
	1    0    0    -1  
$EndComp
Text Notes 4450 5900 0    50   ~ 0
S1-S6 are #2-28 thread, 0.25" long shank,\n0.167" head diameter thread forming screws\nfor plastics, McMaster 90380A005 or similar.
$Comp
L HighImpedanceBuffer:TPS7A3001DGNR U2
U 1 1
P 1900 5350
F 0 "U2" H 1900 5700 50  0000 C CNN
F 1 "TPS7A3001DGNR" H 1900 5100 50  0000 C CNN
F 2 "HighImpedanceBuffer:MSOP-8-EP" H 1900 5350 50  0001 C CNN
F 3 "" H 1900 5350 50  0001 C CNN
	1    1900 5350
	1    0    0    -1  
$EndComp
$Comp
L HighImpedanceBuffer:SF-2410FP0375T-2 F1
U 1 1
P 1550 850
F 0 "F1" V 1353 850 50  0000 C CNN
F 1 "SF-2410FP0375T-2" V 1444 850 50  0000 C CNN
F 2 "HighImpedanceBuffer:Fuse_2410" V 1480 850 50  0001 C CNN
F 3 "~" H 1550 850 50  0001 C CNN
	1    1550 850 
	0    1    1    0   
$EndComp
$Comp
L HighImpedanceBuffer:C C19
U 1 1
P 7150 750
F 0 "C19" V 7000 750 50  0000 C CNN
F 1 "TBD" V 7050 900 50  0000 C CNN
F 2 "HighImpedanceBuffer:C_0603_HandSoldering" H 7188 600 50  0001 C CNN
F 3 "~" H 7150 750 50  0001 C CNN
	1    7150 750 
	0    1    1    0   
$EndComp
Wire Wire Line
	7000 750  6950 750 
Wire Wire Line
	6950 750  6950 1000
Connection ~ 6950 1000
Wire Wire Line
	6950 1000 6700 1000
Wire Wire Line
	7300 750  7350 750 
Wire Wire Line
	7350 750  7350 1000
Connection ~ 7350 1000
Wire Wire Line
	7350 1000 7600 1000
$Comp
L HighImpedanceBuffer:C C20
U 1 1
P 7200 2750
F 0 "C20" V 7050 2750 50  0000 C CNN
F 1 "TBD" V 7100 2900 50  0000 C CNN
F 2 "HighImpedanceBuffer:C_0603_HandSoldering" H 7238 2600 50  0001 C CNN
F 3 "~" H 7200 2750 50  0001 C CNN
	1    7200 2750
	0    1    1    0   
$EndComp
Wire Wire Line
	7050 2750 7000 2750
Wire Wire Line
	7000 2750 7000 3000
Connection ~ 7000 3000
Wire Wire Line
	7000 3000 6700 3000
Wire Wire Line
	7350 2750 7400 2750
Wire Wire Line
	7400 2750 7400 3000
Connection ~ 7400 3000
Wire Wire Line
	7400 3000 7650 3000
$EndSCHEMATC
